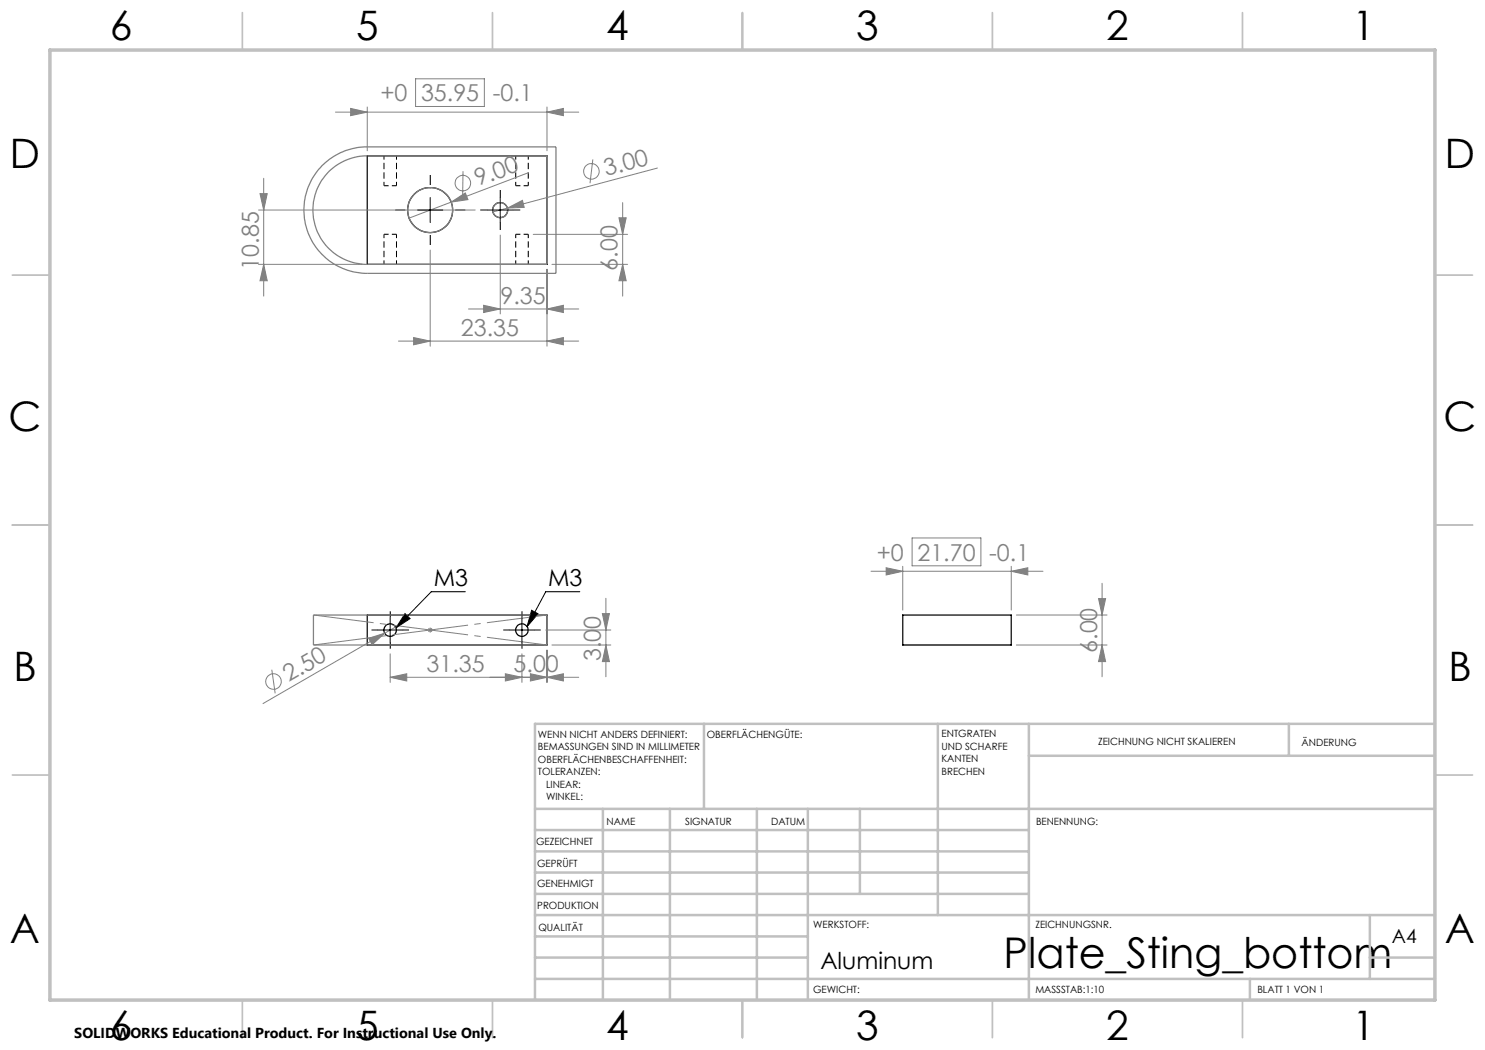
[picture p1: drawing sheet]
<svg xmlns="http://www.w3.org/2000/svg" width="297mm" height="210mm" viewBox="0 0 297 210" stroke-linecap="round" stroke-linejoin="round" font-family="sans-serif">
<g fill="none" stroke="#000" stroke-width=".25">
<path d="M73.4 31.2h36v21.7h-36zM73.4 123h36v6h-36zM180.6 123h21.6v6h-21.6z"/>
<circle cx="86" cy="42" r="4.5"/>
<circle cx="100" cy="42" r="1.5"/>
<circle cx="78" cy="126" r="1.25"/>
<circle cx="104.4" cy="126" r="1.25"/>
</g>
<path d="M79.3 37.2h-2.5M105.6 37.2h-2.5M76.8 46.9h2.5M103.1 46.9h2.5" fill="none" stroke="#000" stroke-width=".2" stroke-dasharray="1.3 .6" stroke-dashoffset=".3" stroke-linecap="butt"/>
<path d="M76.8 31.2v6M79.3 37.2v-6M103.1 31.2v6M105.6 37.2v-6M76.8 46.9v6M79.3 52.9v-6M103.1 46.9v6M105.6 52.9v-6" fill="none" stroke="#000" stroke-width=".2" stroke-dasharray="1.3 .6" stroke-dashoffset=".5" stroke-linecap="butt"/>
<g fill="none" stroke="#808080" stroke-width=".2">
<path d="M83.1 15.8h13.8v5.5h-13.8zM52 38.7h1.4l-.7 3.3zM52.7 35.7v23.5M67.1 22.4h48.6M70.1 21.7l3.3 .7-3.3 .7zM73.4 21.4v8.8M92.6 34.2l-.1 4.8M105.6 34.6l-23.8 9M109.4 22.4l3.3-.7v1.4zM109.4 21.4v8.8M118.6 31.9l-.6 4.7M131.5 33.6l-30 8"/>
<path d="M51.7 52.9h20.7M51.7 42h43.3M52.7 52.9l.7 3.3h-1.4zM86 50v19.2M90.2 40.4l2.9-1.8 .5 1.3zM100 47v15.8M101.5 41.6l3-1.5 .3 1.4zM101.5 41.6l-2.9 .8M106.6 46.9h18.9M109.4 53.9v15.3M110.4 52.9h15.1M123.8 43.6h1.4l-.7 3.3z"/>
<path d="M124.5 52.9l.7 3.3h-1.4zM124.5 40.5v18.7M79.7 68.2h36M82.7 67.5l3.3 .7-3.3 .8zM93.7 61.8h22M96.7 61.1l3.3 .7-3.3 .7zM109.4 61.8l3.3-.7v1.4zM109.4 68.2l3.3-.7v1.5zM121.2 119.7v15.7M174.2 114.3h34.4M177.2 113.6l3.4 .7-3.4 .7zM180.6 113.3v8.7"/>
<path d="M182.4 107.6h13.8v5.6h-13.8zM202.2 114.3l3.4-.7v1.4zM202.2 113.3v8.7M219.7 119.7h1.4l-.7 3.3zM220.4 116.7v18.7M54.4 133.9l.6 4.8M73.7 127.7l3.2-1.1-2.5 2.3zM76.9 126.6l-24.3 14.1M78 135.5l3.4-.7v1.4zM78 135.5h37.7M78 130.8v5.7M79.1 125.4l-2.2 1.2"/>
<path d="M85.5 126h1M85.7 125.7l.7 .7M86 125.5v1M86.4 125.7l-.7 .7M101.1 134.8l3.3 .7-3.3 .7zM104.4 130.8v5.7M106.1 134.8l3.3 .7-3.3 .7zM109.1 126h13.1M109.4 135.5l3.3-.7v1.4zM109.4 130v6.5M110.4 129h11.8M120.5 122.7h1.4l-.7 3.3z"/>
<path d="M121.2 129l.7 3.3h-1.4zM203.3 129h18.1M203.3 123h18.1M220.4 129l.7 3.3h-1.4z"/>
<circle cx="92.6" cy="36.6" r="1.55"/>
<circle cx="118.3" cy="34.3" r="1.55"/>
<circle cx="54.7" cy="136.3" r="1.56"/>
</g>
<path d="M86 39.5v5M100 39.5v5M83.5 42h5M97.5 42h5M93.1 118.3h-6.8l-7.1 7.3M116 118.3h-6.9l-3.7 7M75.5 126h5M78 123.5v5M81 122.7l1 1-2.8 1.9zM101.9 126h5M104.4 123.5v5M106.3 122.1l1.3 .7-2.2 2.5z" fill="none" stroke="#000" stroke-width=".2"/>
<g fill="none" stroke="#808080" stroke-width=".25">
<path d="M64.4 33.2a12.9 12.9 0 0 1 9-3.8h37.8v25.3h-37.8a12.7 12.7 0 0 1-11.6-7.8 12.7 12.7 0 0 1 2.6-13.7zM65.8 34.2a11.1 11.1 0 0 1 7.6-3h36v21.7h-36a10.9 10.9 0 0 1-10-6.8 10.9 10.9 0 0 1 2.4-11.9zM62.7 123h46.7v6h-46.7z"/>
<circle cx="86" cy="42" r="4.5"/>
<circle cx="100" cy="42" r="1.51"/>
</g>
<g fill="none" stroke="#000" stroke-width=".2" stroke-dasharray="15.2 1.3 1.3 1.3" stroke-linecap="butt">
<path d="M86 37v-2M100 39.5v-1.5M81 42h-2M86 47v2M91 42h2M97.5 42h-1.5M100 44.5v1.5M102.5 42h1.5M75.5 126h-1.2M78 123.5v-1.2M78 128.5v1.3M80.5 126h1.3"/>
<path d="M101.9 126h-1.3M104.4 123.5v-1.2M104.4 128.5v1.3M106.9 126h1.2"/>
</g>
<path d="M62.7 129l46.7-6M62.7 123l46.7 6" fill="none" stroke="#808080" stroke-width=".2" stroke-dasharray="15.2 1.3 1.3 1.3" stroke-dashoffset="3.1" stroke-linecap="butt"/>
<g fill="none" stroke="#c0c0c0" stroke-width=".35">
<path d="M48.5 2.5v7.5M98.5 2.5v7.5M148.5 2.5v7.5M198.5 2.5v7.5M248.5 2.5v7.5M2.5 55h7.5M287 55h7.5M2.5 105h7.5M287 105h7.5M2.5 155h7.5M287 155h7.5M48.5 200v7.5"/>
<path d="M98.5 200v7.5M148.5 200v7.5M198.5 200v7.5M248.5 200v7.5"/>
</g>
<g fill="none" stroke="#c0c0c0" stroke-width=".5">
<path d="M140.8 144.8v17M187.6 144.8v38.2M205.8 144.8v55.2M205.8 151.2h81.2M257.8 144.8v6.4M287 144.8h-180v55.2M107 161.8h180M107 178.8h98.8M107 174.5h98.8M107 170.3h98.8M107 166h98.8M120.6 161.8v38.2"/>
<path d="M134 161.8v38.2M151.4 161.8v38.2M161.6 161.8v38.2M172 161.8v17M107 195.8h180M107 191.5h54.6M107 187.3h54.6M107 183h180M250 195.8v4.2M274 191.5h13M274 183v12.8"/>
</g>
<path d="M10 10h277v190h-277z" fill="none" stroke="#c0c0c0" stroke-width=".7"/>
<g fill="#808080">
<path d="M73.7 127.7l3.2-1.1-2.5 2.3z"/>
<path d="M109.4 135.5l3.3-.7v1.4zM101.1 134.8l3.3 .7-3.3 .7zM106.1 134.8l3.3 .7-3.3 .7zM78 135.5l3.4-.7v1.4z"/>
<path d="M121.2 129l.7 3.3h-1.4zM120.5 122.7h1.4l-.7 3.3z"/>
</g>
<path d="M81 122.7l1 1-2.8 1.9zM106.3 122.1l1.3 .7-2.2 2.5z" fill="#000"/>
<g fill="#808080">
<path d="M101.5 41.6l3-1.5 .3 1.4z"/>
<path d="M90.2 40.4l2.9-1.8 .5 1.3z"/>
<path d="M109.4 61.8l3.3-.7v1.4zM96.7 61.1l3.3 .7-3.3 .7zM109.4 68.2l3.3-.7v1.5zM82.7 67.5l3.3 .7-3.3 .8z"/>
<path d="M70.1 21.7l3.3 .7-3.3 .7zM109.4 22.4l3.3-.7v1.4z"/>
<path d="M52.7 52.9l.7 3.3h-1.4zM52 38.7h1.4l-.7 3.3zM124.5 52.9l.7 3.3h-1.4zM123.8 43.6h1.4l-.7 3.3z"/>
<path d="M177.2 113.6l3.4 .7-3.4 .7zM202.2 114.3l3.4-.7v1.4z"/>
<path d="M219.7 119.7h1.4l-.7 3.3zM220.4 129l.7 3.3h-1.4z"/>
</g>
<text font-size="8.5" x="200.7" y="193.6">Plate_Sting_bottom</text>
<g font-size="8.1">
<text x="22" y="8">6</text>
<text x="71.2" y="8">5</text>
<text x="121.2" y="8">4</text>
<text x="171.2" y="8">3</text>
<text x="221.2" y="8">2</text>
<text x="270.5" y="8">1</text>
<text x="2" y="33.6">D</text>
<text x="289" y="33.6">D</text>
<text x="1.7" y="86.1">C</text>
<text x="288.7" y="86.1">C</text>
<text x="2.7" y="136.1">B</text>
<text x="289.7" y="136.1">B</text>
<text x="2" y="188.6">A</text>
<text x="289" y="188.6">A</text>
<text x="22" y="208">6</text>
<text x="71.2" y="208">5</text>
<text x="121.2" y="208">4</text>
<text x="171.2" y="208">3</text>
<text x="221.2" y="208">2</text>
<text x="270.5" y="208">1</text>
</g>
<g font-size="4.7" fill="#808080">
<text x="76.1" y="20.3">+0</text>
<text x="84.2" y="20.3">35.95</text>
<text x="98.6" y="20.3">-0.1</text>
<text x="121.2" y="35.2" transform="rotate(-15 121.2 35.2)">3.00</text>
<text x="95.6" y="37.3" transform="rotate(-21 95.6 37.3)">9.00</text>
<text x="51.7" y="53.9" transform="rotate(-90 51.7 53.9)">10.85</text>
<text x="123.5" y="54.1" transform="rotate(-90 123.5 54.1)">6.00</text>
<text x="100.1" y="60.8">9.35</text>
<text x="92.2" y="67.2">23.35</text>
<text x="175.4" y="112.1">+0</text>
<text x="183.5" y="112.1">21.70</text>
<text x="197.8" y="112.1">-0.1</text>
<text x="219.4" y="130.6" transform="rotate(-90 219.4 130.6)">6.00</text>
<text x="57.8" y="136.5" transform="rotate(-30 57.8 136.5)">2.50</text>
<text x="85.3" y="134.4">31.35</text>
<text x="102.7" y="134.4">5.00</text>
<text x="120.2" y="132.2" transform="rotate(-90 120.2 132.2)">3.00</text>
</g>
<g font-size="4.7">
<text x="86.7" y="117.3">M3</text>
<text x="109.6" y="117.3">M3</text>
<text x="164.1" y="193.7">Aluminum</text>
</g>
<text font-size="3.9" x="278.4" y="188.6">A4</text>
<text font-size="2.9" x="14.9" y="207.6">SOLIDWORKS Educational Product. For Instructional Use Only.</text>
<g font-size="2">
<text x="107.6" y="147.6">WENN NICHT ANDERS DEFINIERT:</text>
<text x="141.4" y="147.6">OBERFLÄCHENGÜTE:</text>
<text x="188.3" y="147.5">ENTGRATEN</text>
<text x="188.3" y="150">UND SCHARFE</text>
<text x="219.6" y="149">ZEICHNUNG NICHT SKALIEREN</text>
<text x="260.3" y="149.2">ÄNDERUNG</text>
<text x="107.6" y="150.1">BEMASSUNGEN SIND IN MILLIMETER</text>
<text x="107.6" y="152.6">OBERFLÄCHENBESCHAFFENHEIT:</text>
<text x="107.6" y="155.1">TOLERANZEN:</text>
<text x="188.3" y="152.5">KANTEN</text>
<text x="188.3" y="155">BRECHEN</text>
<text x="109.2" y="157.6">LINEAR:</text>
<text x="109.2" y="160.1">WINKEL:</text>
<text x="121.3" y="165">NAME</text>
<text x="137" y="164.9">SIGNATUR</text>
<text x="154.2" y="164.9">DATUM</text>
<text x="207.2" y="164.9">BENENNUNG:</text>
<text x="107.2" y="169.1">GEZEICHNET</text>
<text x="107.4" y="173.3">GEPRÜFT</text>
<text x="107.4" y="177.4">GENEHMIGT</text>
<text x="107.5" y="181.8">PRODUKTION</text>
<text x="162.6" y="185.5">WERKSTOFF:</text>
<text x="207.1" y="185.5">ZEICHNUNGSNR.</text>
<text x="107.7" y="186.1">QUALITÄT</text>
<text x="162.6" y="198.5">GEWICHT:</text>
<text x="207.1" y="198.6">MASSSTAB:1:10</text>
<text x="251.5" y="198.6">BLATT 1 VON 1</text>
</g>
</svg>
